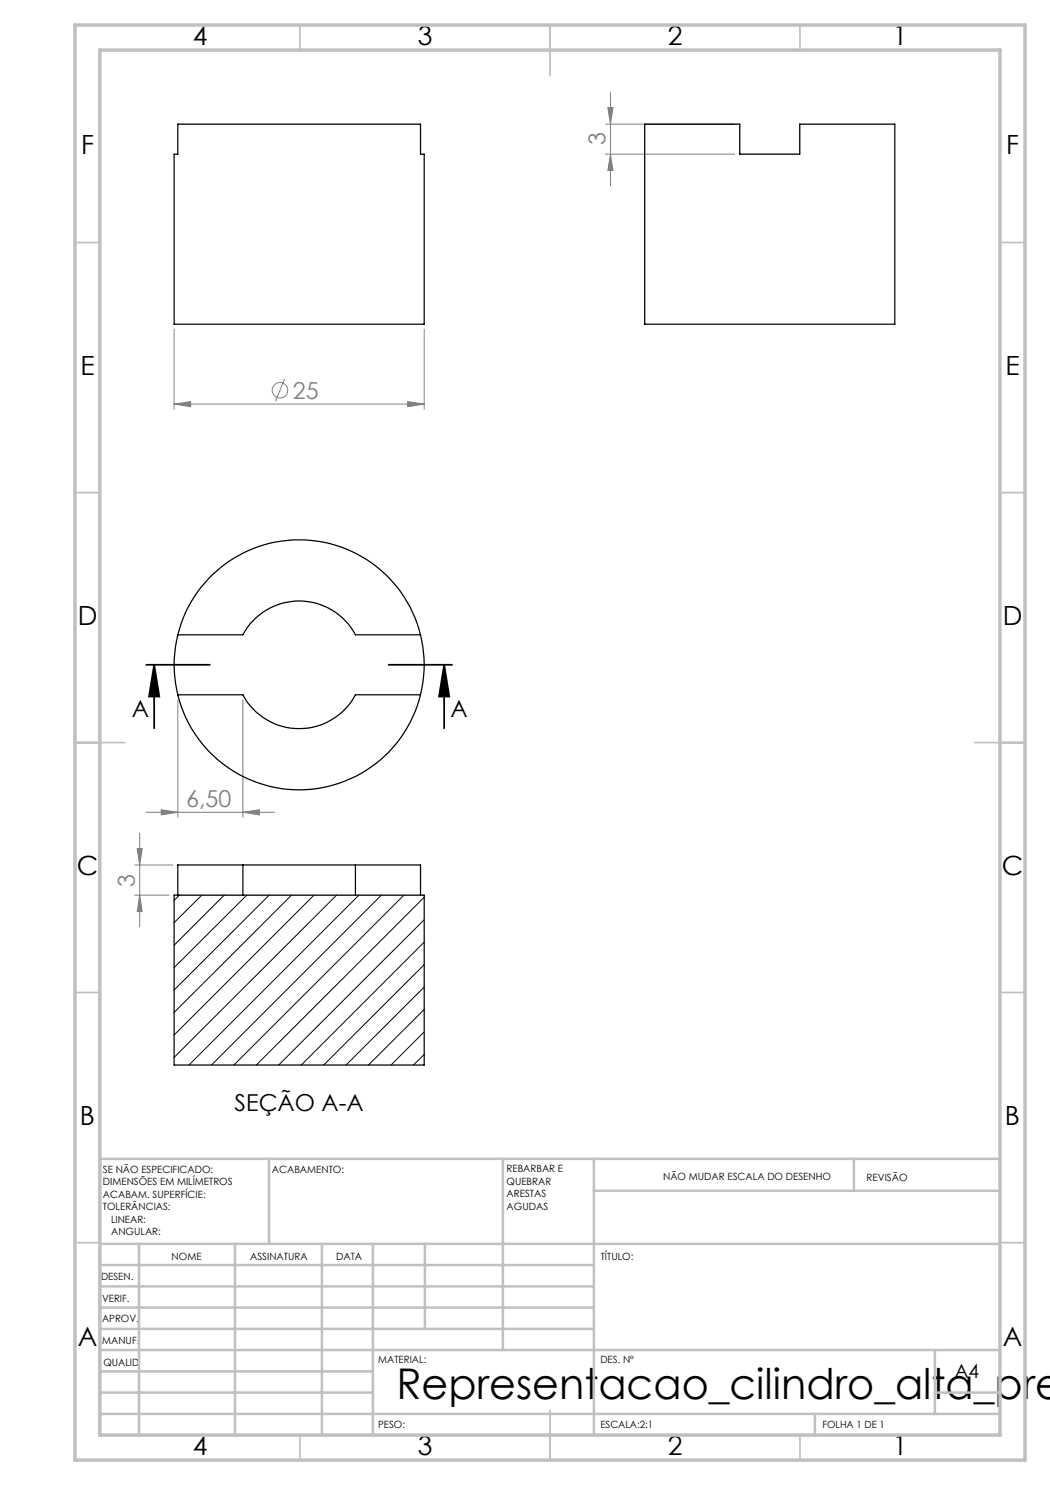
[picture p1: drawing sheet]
<svg xmlns="http://www.w3.org/2000/svg" width="210mm" height="297mm" viewBox="0 0 210 297" stroke-linecap="round" stroke-linejoin="round" font-family="sans-serif">
<g fill="none" stroke="#808080" stroke-width=".2">
<path d="M122.1 18.5v18.7M121.1 24.8h25.8M121.1 30.8h25.8M121.6 21.5h1l-.5 3.3zM122.1 30.8l.5 3.3h-1zM34.8 65.8v16M56.9 75.8l-1.8 4.5M84.8 65.8v16M34.8 80.8l3.3-.5v1zM34.8 80.8h50M81.5 80.3l3.3 .5-3.3 .5zM35.6 140v23.4"/>
<path d="M48.6 140v23.4M27 173h7.6M27 179h6.8M27.4 169.7h1l-.5 3.3zM27.9 179l.5 3.3h-1zM27.9 166.6v18.8M29.2 162.5h25.7M32.2 162l3.4 .5-3.4 .5zM48.6 162.5l3.3-.5v1z"/>
<circle cx="56" cy="78" r="1.56"/>
</g>
<path d="M29.2 133h12.7M30.8 133l1.1 6.3h-2.1zM30.8 133v12.7M77.7 133h12.7M88.8 133l1.1 6.3h-2.1zM88.8 133v12.7" fill="none" stroke="#000" stroke-width=".35"/>
<g fill="none" stroke="#c0c0c0" stroke-width=".35">
<path d="M60 5v5M110 5v10M160 5v5M15 48.5h5M200 48.5h5M15 98.5h5M200 98.5h5M15 148.5h10M195 148.5h10M15 198.5h5M200 198.5h5M15 248.5h5"/>
<path d="M200 248.5h5M60 287v5M110 282v10M160 287v5"/>
</g>
<g fill="none" stroke="#c0c0c0" stroke-width=".5">
<path d="M53.8 231.8v17M100.6 231.8v38.2M118.8 231.8v55.2M118.8 238.2h81.2M170.8 231.8v6.4M200 231.8h-180v55.2M20 248.8h180M20 257.3h98.8M20 253h98.8M27.8 248.8v38.2M47 248.8v38.2M64.4 248.8v38.2"/>
<path d="M74.6 248.8v38.2M85 248.8v17M20 265.8h98.8M20 261.5h98.8M20 278.5h54.6M20 274.3h54.6M20 270h180M187 278.5h13M187 270v12.8M20 282.8h180M163 282.8v4.2"/>
</g>
<path d="M15 5h190v287h-190zM20 10h180v277h-180z" fill="none" stroke="#c0c0c0" stroke-width=".7"/>
<path d="M88.8 133l1.1 6.3h-2.1zM30.8 133l1.1 6.3h-2.1z" fill="#000"/>
<g fill="#808080">
<path d="M81.5 80.3l3.3 .5-3.3 .5zM34.8 80.8l3.3-.5v1z"/>
<path d="M32.2 162l3.4 .5-3.4 .5zM48.6 162.5l3.3-.5v1z"/>
<path d="M121.6 21.5h1l-.5 3.3zM122.1 30.8l.5 3.3h-1zM27.4 169.7h1l-.5 3.3zM27.9 179l.5 3.3h-1z"/>
</g>
<g fill="none" stroke="#000" stroke-width=".25">
<path d="M35.6 24.8h48.5v6h.7v34h-50v-34h.8zM128.9 24.8h19.1v6h11.9v-6h19.1v40h-50.1zM35.6 127a25 25 0 0 1 24.2-19 25 25 0 0 1 24.3 19M35.6 127h13a12.7 12.7 0 0 1 22.5 0h13M35.6 139h13a12.7 12.7 0 0 0 22.5 0h13M35.6 139a25 25 0 0 0 24.2 19 25 25 0 0 0 24.3-19M35.6 127a24.6 24.6 0 0 0 0 12M84.1 127a24.6 24.6 0 0 1 0 12M34.8 179h50v34h-50zM48.6 173h22.5M48.6 173h-13v6M48.6 173v6"/>
<path d="M71.1 173h13v6M71.1 173v6"/>
</g>
<g fill="none" stroke="#000" stroke-width=".2">
<path d="M35.9 179l-1.1 1.1M40.4 179l-5.6 5.5M44.8 179l-10 10.1M49.4 179l-14.6 14.5M53.8 179l-19 19M58.3 179l-23.5 23.5M62.8 179l-28 28M67.3 179l-32.5 32.5M71.8 179l-34 34M76.3 179l-34 34M80.8 179l-34 34M84.8 179.5l-33.5 33.5"/>
<path d="M84.8 183.9l-29.1 29.1M84.8 188.4l-24.5 24.6M84.8 192.9l-20.1 20.1M84.8 197.4l-15.6 15.6M84.8 201.9l-11.1 11.1M84.8 206.4l-6.6 6.6M84.8 210.9l-2.1 2.1"/>
</g>
<text font-size="8.5" x="79.3" y="279.7">Representacao_cilindro_alta_pre</text>
<g font-size="5.3">
<text x="38.5" y="9">4</text>
<text x="83.5" y="9">3</text>
<text x="133.6" y="9">2</text>
<text x="178.6" y="9">1</text>
<text x="16.2" y="30.8">F</text>
<text x="201.2" y="30.8">F</text>
<text x="16.1" y="75">E</text>
<text x="201.1" y="75">E</text>
<text x="15.5" y="125">D</text>
<text x="200.5" y="125">D</text>
<text x="15.4" y="175">C</text>
<text x="200.4" y="175">C</text>
<text x="16" y="225">B</text>
<text x="201" y="225">B</text>
<text x="15.5" y="269.3">A</text>
<text x="200.5" y="269.3">A</text>
<text x="38.5" y="291">4</text>
<text x="83.5" y="291">3</text>
<text x="133.6" y="291">2</text>
<text x="178.6" y="291">1</text>
</g>
<g font-size="4.7" fill="#808080">
<text x="121.1" y="29.1" transform="rotate(-90 121.1 29.1)">3</text>
<text x="58.6" y="79.7">25</text>
<text x="37.2" y="161.4">6,50</text>
<text x="26.9" y="177.4" transform="rotate(-90 26.9 177.4)">3</text>
</g>
<g font-size="4.7">
<text x="26.4" y="143.5">A</text>
<text x="90.1" y="143.5">A</text>
<text x="46.9" y="222.3">SEÇÃO A-A</text>
</g>
<text font-size="3.9" x="190.9" y="275.5">A4</text>
<g font-size="2">
<text x="20.6" y="234.6">SE NÃO ESPECIFICADO:</text>
<text x="20.6" y="237.1">DIMENSÕES EM MILÍMETROS</text>
<text x="20.6" y="239.6">ACABAM. SUPERFÍCIE:</text>
<text x="54.4" y="234.6">ACABAMENTO:</text>
<text x="101.3" y="234.5">REBARBAR E</text>
<text x="101.3" y="237">QUEBRAR</text>
<text x="101.3" y="239.5">ARESTAS</text>
<text x="132.6" y="236">NÃO MUDAR ESCALA DO DESENHO</text>
<text x="173.3" y="236.2">REVISÃO</text>
<text x="20.6" y="242.1">TOLERÂNCIAS:</text>
<text x="22.2" y="244.6">LINEAR:</text>
<text x="101.3" y="242">AGUDAS</text>
<text x="22.2" y="247.1">ANGULAR:</text>
<text x="34.3" y="252">NOME</text>
<text x="50" y="251.9">ASSINATURA</text>
<text x="67.2" y="251.9">DATA</text>
<text x="120.2" y="251.9">TÍTULO:</text>
<text x="20.2" y="256.1">DESEN.</text>
<text x="20.4" y="260.3">VERIF.</text>
<text x="20.4" y="264.4">APROV.</text>
<text x="20.5" y="268.8">MANUF.</text>
<text x="20.7" y="273.1">QUALID</text>
<text x="75.7" y="272.5">MATERIAL:</text>
<text x="120.1" y="272.5">DES. Nº</text>
<text x="75.6" y="285.5">PESO:</text>
<text x="120.1" y="285.6">ESCALA:2:1</text>
<text x="164.5" y="285.6">FOLHA 1 DE 1</text>
</g>
</svg>
